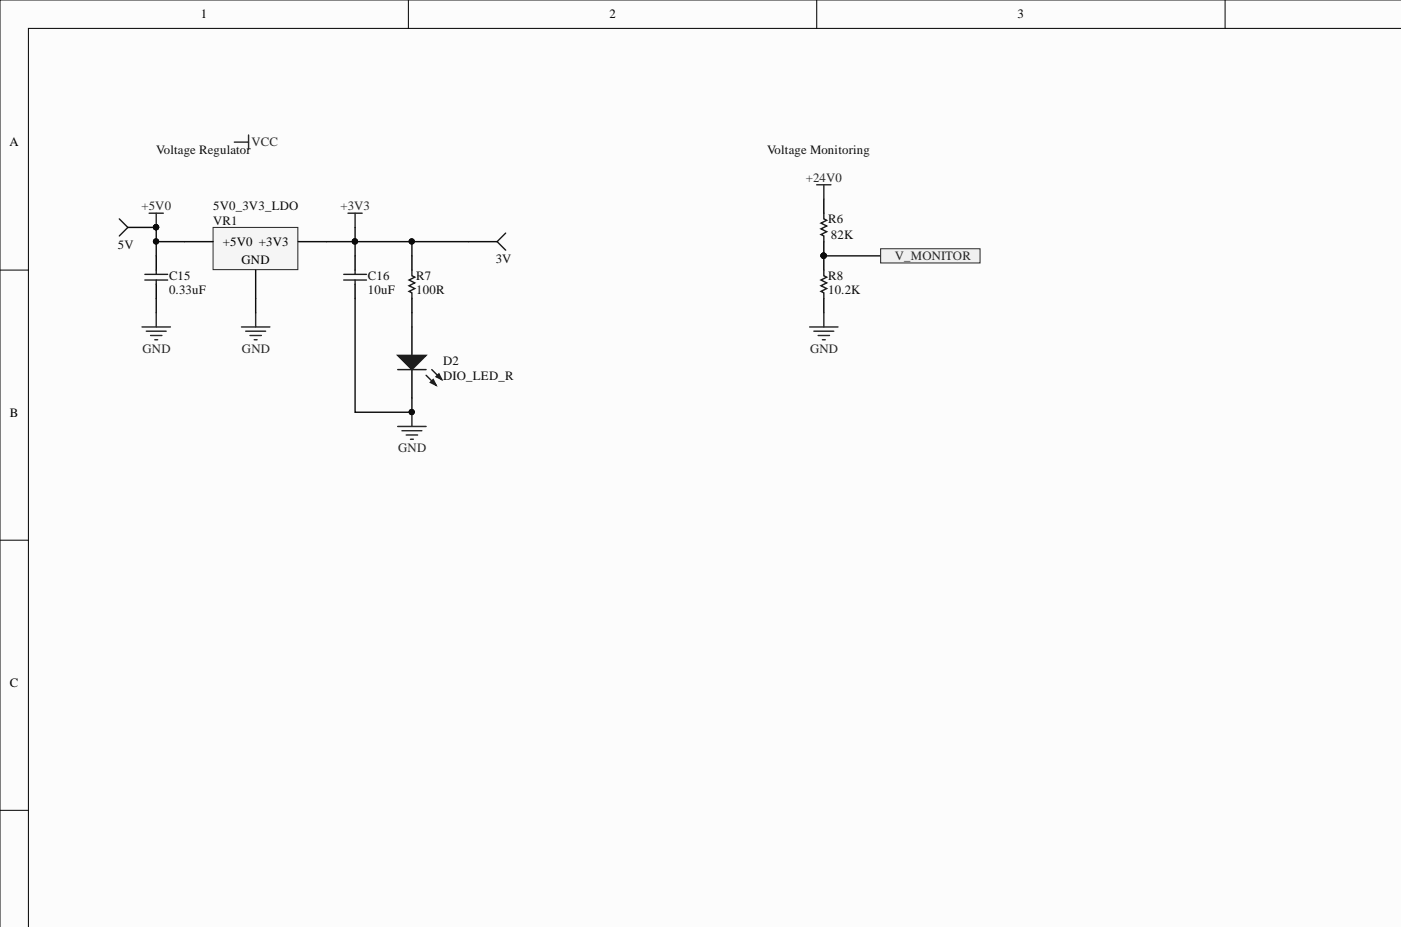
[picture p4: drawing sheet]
<svg xmlns="http://www.w3.org/2000/svg" width="250mm" height="165mm" viewBox="0 0 250 165" stroke-linecap="round" stroke-linejoin="round" font-family="sans-serif">
<g fill="#fcfcfc" stroke="#000" stroke-width=".18">
<path d="M0 0h250.2v165.5h-250.2z"/>
<path d="M5.1 5.1h245.1v160.4h-245.1z"/>
</g>
<path d="M72.9 0v5.1M145.8 0v5.1M218.7 0v5.1M0 48.2h5.1M0 96.4h5.1M0 144.6h5.1" fill="none" stroke="#000" stroke-width=".18"/>
<path d="M38 40.6h15.2v7.5h-15.2z" fill="#f5f5f5" stroke="#262626" stroke-width=".18"/>
<path d="M27.9 45.7v2.5M27.9 50.7v2.6M33 43.1h5M45.6 48.2v5.1M53.3 43.1h5M63.4 45.7v2.5M63.4 50.7v2.6M73.5 45.7v2.5M73.5 53.3v2.5M73.5 58.4v5M73.5 66v5" fill="none" stroke="#000" stroke-width=".25"/>
<g fill="none" stroke="#262626" stroke-width=".25">
<path d="M26.6 38.1h2.6M27.9 38.1v2.5M62.1 38.1h2.6M63.4 38.1v2.5M25.4 58.4h5M26.1 59.1h3.6M26.9 59.9h2M27.9 55.8v2.6M43.1 58.4h5.1M43.9 59.1h3.5M44.6 59.9h2.1M45.6 55.8v2.6"/>
<path d="M27.6 60.6h.5M45.4 60.6h.5"/>
</g>
<circle cx="27.9" cy="40.6" r=".47" fill="#0e0e0e" stroke="#0e0e0e" stroke-width=".18"/>
<path d="M25.9 49h4M25.9 50h4M27.9 48.2v.8M27.9 50v.7M61.4 49h4M61.4 50h4M63.4 48.2v.8M63.4 50v.7M73.5 48.2v1l.5 .3-1 .5 1 .5-1 .5 1 .5-1 .5 .5 .3v1" fill="none" stroke="#1c1c1c" stroke-width=".25"/>
<path d="M71 63.4h5.1l-2.6 2.6z" fill="#1c1c1c"/>
<path d="M71 63.4h5.1l-2.6 2.6zM76.1 67l1.7 1.8M77.1 66l1.8 1.7" fill="none" stroke="#1c1c1c" stroke-width=".25"/>
<path d="M77.3 67.7l.5 1.1-1-.5z" fill="#1c1c1c"/>
<path d="M77.3 67.7l.5 1.1-1-.5z" fill="none" stroke="#1c1c1c" stroke-width=".25"/>
<path d="M78.4 66.7l.5 1-1.1-.5z" fill="#1c1c1c"/>
<path d="M147.1 38.1v1l.5 .2-1 .5 1 .5-1 .5 1 .6-1 .5 .5 .2v1M90.3 41.6l-1.5 1.5 1.5 1.6M147.1 48.2v1l.5 .3-1 .5 1 .5-1 .5 1 .5-1 .5 .5 .3v1M71 66h5.1M78.4 66.7l.5 1-1.1-.5z" fill="none" stroke="#1c1c1c" stroke-width=".25"/>
<path d="M145.8 33h2.5M147.1 33v2.5M144.5 58.4h5.1M145.3 59.1h3.6M146.1 59.9h2M147.1 55.8v2.6M71 76.1h5.1M71.8 76.9h3.5M72.5 77.6h2.1M73.3 78.4h.5M73.5 73.6v2.5M146.8 60.6h.5" fill="none" stroke="#262626" stroke-width=".25"/>
<g fill="#0e0e0e" stroke="#0e0e0e" stroke-width=".18">
<circle cx="73.5" cy="73.5" r=".47"/>
<circle cx="27.9" cy="40.6" r=".47"/>
<circle cx="27.9" cy="43.1" r=".47"/>
<circle cx="73.5" cy="43.1" r=".47"/>
<circle cx="147" cy="45.6" r=".47"/>
</g>
<path d="M147.1 35.5v2.6M83.7 43.1h5.1M147.1 43.1v5.1M147.1 53.3v2.5" fill="none" stroke="#000" stroke-width=".25"/>
<path d="M27.9 40.6v2.5h5.1M27.9 43.1v2.6M27.9 53.3v2.5M45.6 53.3v2.5M63.4 53.3v20.3h10.1v-2.6M73.5 55.8v2.6M73.5 43.1h10.2M147.1 45.7h10.1" fill="none" stroke="#0e0e0e" stroke-width=".25"/>
<path d="M157.2 44.4h17.8v2.5h-17.8z" fill-rule="evenodd" fill="#f0f0f0" stroke="#262626" stroke-width=".18"/>
<path d="M21.3 39.1l1.5 1.5-1.5 1.5" fill="none" stroke="#1c1c1c" stroke-width=".25"/>
<path d="M22.8 40.6h5.1" fill="none" stroke="#000" stroke-width=".25"/>
<g fill="#0e0e0e" stroke="#0e0e0e" stroke-width=".18">
<circle cx="27.9" cy="40.6" r=".47"/>
<circle cx="73.5" cy="43.1" r=".47"/>
<circle cx="63.4" cy="43.1" r=".47"/>
</g>
<path d="M63.4 45.7v-2.6h10.1v2.6M63.4 40.6v2.5h-5.1" fill="none" stroke="#0e0e0e" stroke-width=".25"/>
<path d="M41.8 25.4h2.6M44.4 24.1v2.5" fill="none" stroke="#262626" stroke-width=".25"/>
<g font-size="2.3">
<text x="35.8" y="3.3">1</text>
<text x="108.8" y="3.3">2</text>
<text x="181.6" y="3.3">3</text>
<text x="1.7" y="26.1">A</text>
<text x="39.8" y="43.9">+5V0 +3V3</text>
<text x="43.1" y="47.2">GND</text>
<text x="1.8" y="74.3">B</text>
<text x="1.8" y="122.6">C</text>
</g>
<g font-size="2.3" fill="#0e0e0e">
<text x="27.9" y="27.4">Voltage Regulator</text>
<text x="136.9" y="27.4">Voltage Monitoring</text>
<text x="38" y="40.1">VR1</text>
<text x="38" y="37.5">5V0_3V3_LDO</text>
<text x="147.8" y="39.8">R6</text>
<text x="21" y="44.4">5V</text>
<text x="88.5" y="46.9">3V</text>
<text x="148.3" y="42.6">82K</text>
<text x="30.2" y="52.5">0.33uF</text>
<text x="30.2" y="50">C15</text>
<text x="65.7" y="52.5">10uF</text>
<text x="65.7" y="50">C16</text>
<text x="74.3" y="52.5">100R</text>
<text x="74.3" y="50">R7</text>
<text x="147.8" y="52.5">10.2K</text>
<text x="147.8" y="50">R8</text>
<text x="79.1" y="65.2">D2</text>
<text x="79.1" y="67.7">DIO_LED_R</text>
</g>
<g font-size="2.3" fill="#262626">
<text x="44.9" y="26.1">VCC</text>
<text x="143.9" y="32.5">+24V0</text>
<text x="25.3" y="37.5">+5V0</text>
<text x="60.8" y="37.5">+3V3</text>
<text x="159.8" y="46.4">V_MONITOR</text>
<text x="25.4" y="62.9">GND</text>
<text x="43.2" y="62.9">GND</text>
<text x="144.6" y="62.9">GND</text>
<text x="71.1" y="80.7">GND</text>
</g>
</svg>
